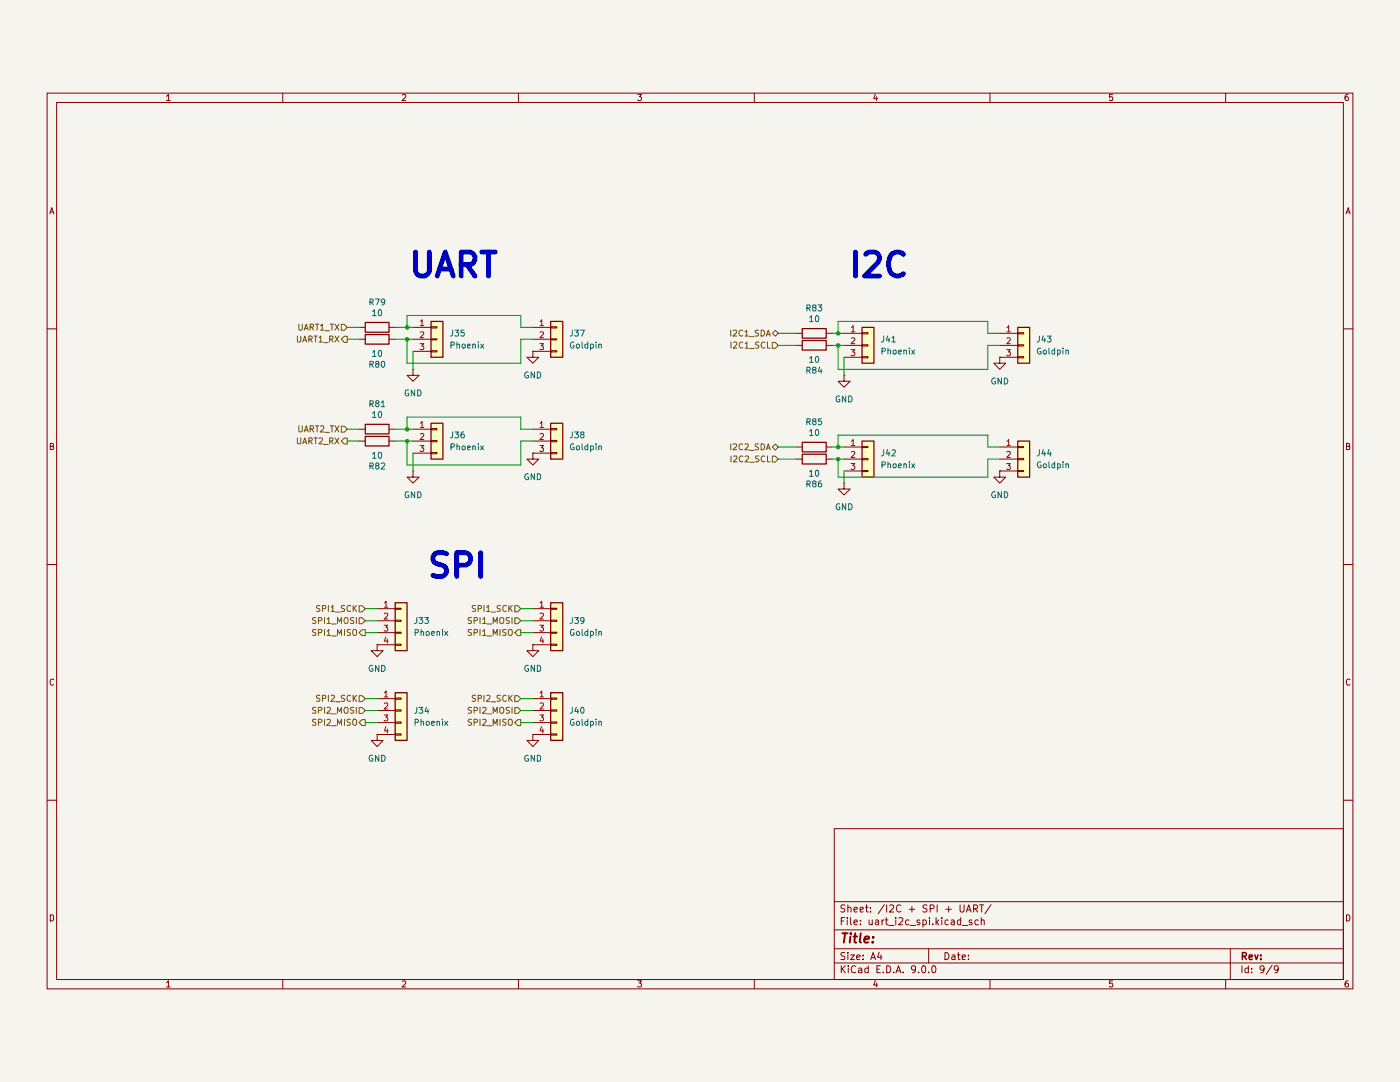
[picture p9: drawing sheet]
(kicad_sch
 (version 20250114)
 (generator "eeschema")
 (generator_version "9.0")
 (paper "A4")
 (lib_symbols
  (symbol "Connector_Generic:Conn_01x03"
   (pin_names
    (offset 1.016) (hide yes)) (exclude_from_sim no) (in_bom yes) (on_board yes)
   (property "Reference" "J" (at 0 5.08 0) (effects (font (size 1.27 1.27))))
   (property "Value" "Conn_01x03" (at 0 -5.08 0) (effects (font (size 1.27 1.27))))
   (property "Footprint" "" (at 0 0 0) (effects (font (size 1.27 1.27)) (hide yes)))
   (property "Datasheet" "~" (at 0 0 0) (effects (font (size 1.27 1.27)) (hide yes)))
   (property "Description" "Generic connector, single row, 01x03, script generated (kicad-library-utils/schlib/autogen/connector/)" (at 0 0 0) (effects (font (size 1.27 1.27)) (hide yes)))
   (symbol "Conn_01x03_1_1"
    (rectangle (start -1.27 3.81) (end 1.27 -3.81) (stroke (width 0.254) (type default)) (fill (type background)))
    (rectangle (start -1.27 2.667) (end 0 2.413) (stroke (width 0.1524) (type default)) (fill (type none)))
    (rectangle (start -1.27 0.127) (end 0 -0.127) (stroke (width 0.1524) (type default)) (fill (type none)))
    (rectangle (start -1.27 -2.413) (end 0 -2.667) (stroke (width 0.1524) (type default)) (fill (type none)))
    (pin passive line (at -5.08 2.54 0) (length 3.81) (name "Pin_1" (effects (font (size 1.27 1.27)))) (number "1" (effects (font (size 1.27 1.27)))))
    (pin passive line (at -5.08 0 0) (length 3.81) (name "Pin_2" (effects (font (size 1.27 1.27)))) (number "2" (effects (font (size 1.27 1.27)))))
    (pin passive line (at -5.08 -2.54 0) (length 3.81) (name "Pin_3" (effects (font (size 1.27 1.27)))) (number "3" (effects (font (size 1.27 1.27))))))
   (embedded_fonts no))
  (symbol "Connector_Generic:Conn_01x04"
   (pin_names
    (offset 1.016) (hide yes)) (exclude_from_sim no) (in_bom yes) (on_board yes)
   (property "Reference" "J" (at 0 5.08 0) (effects (font (size 1.27 1.27))))
   (property "Value" "Conn_01x04" (at 0 -7.62 0) (effects (font (size 1.27 1.27))))
   (property "Footprint" "" (at 0 0 0) (effects (font (size 1.27 1.27)) (hide yes)))
   (property "Datasheet" "~" (at 0 0 0) (effects (font (size 1.27 1.27)) (hide yes)))
   (property "Description" "Generic connector, single row, 01x04, script generated (kicad-library-utils/schlib/autogen/connector/)" (at 0 0 0) (effects (font (size 1.27 1.27)) (hide yes)))
   (symbol "Conn_01x04_1_1"
    (rectangle (start -1.27 3.81) (end 1.27 -6.35) (stroke (width 0.254) (type default)) (fill (type background)))
    (rectangle (start -1.27 2.667) (end 0 2.413) (stroke (width 0.1524) (type default)) (fill (type none)))
    (rectangle (start -1.27 0.127) (end 0 -0.127) (stroke (width 0.1524) (type default)) (fill (type none)))
    (rectangle (start -1.27 -2.413) (end 0 -2.667) (stroke (width 0.1524) (type default)) (fill (type none)))
    (rectangle (start -1.27 -4.953) (end 0 -5.207) (stroke (width 0.1524) (type default)) (fill (type none)))
    (pin passive line (at -5.08 2.54 0) (length 3.81) (name "Pin_1" (effects (font (size 1.27 1.27)))) (number "1" (effects (font (size 1.27 1.27)))))
    (pin passive line (at -5.08 0 0) (length 3.81) (name "Pin_2" (effects (font (size 1.27 1.27)))) (number "2" (effects (font (size 1.27 1.27)))))
    (pin passive line (at -5.08 -2.54 0) (length 3.81) (name "Pin_3" (effects (font (size 1.27 1.27)))) (number "3" (effects (font (size 1.27 1.27)))))
    (pin passive line (at -5.08 -5.08 0) (length 3.81) (name "Pin_4" (effects (font (size 1.27 1.27)))) (number "4" (effects (font (size 1.27 1.27))))))
   (embedded_fonts no))
  (symbol "Device:R"
   (pin_numbers (hide yes))
   (pin_names
    (offset 0)) (exclude_from_sim no) (in_bom yes) (on_board yes)
   (property "Reference" "R" (at 2.032 0 90) (effects (font (size 1.27 1.27))))
   (property "Value" "R" (at 0 0 90) (effects (font (size 1.27 1.27))))
   (property "Footprint" "" (at -1.778 0 90) (effects (font (size 1.27 1.27)) (hide yes)))
   (property "Datasheet" "~" (at 0 0 0) (effects (font (size 1.27 1.27)) (hide yes)))
   (property "Description" "Resistor" (at 0 0 0) (effects (font (size 1.27 1.27)) (hide yes)))
   (symbol "R_0_1"
    (rectangle (start -1.016 -2.54) (end 1.016 2.54) (stroke (width 0.254) (type default)) (fill (type none))))
   (symbol "R_1_1"
    (pin passive line (at 0 3.81 270) (length 1.27) (name "~" (effects (font (size 1.27 1.27)))) (number "1" (effects (font (size 1.27 1.27)))))
    (pin passive line (at 0 -3.81 90) (length 1.27) (name "~" (effects (font (size 1.27 1.27)))) (number "2" (effects (font (size 1.27 1.27))))))
   (embedded_fonts no))
  (symbol "power:GND"
   (power)
   (pin_numbers (hide yes))
   (pin_names
    (offset 0) (hide yes)) (exclude_from_sim no) (in_bom yes) (on_board yes)
   (property "Reference" "#PWR" (at 0 -6.35 0) (effects (font (size 1.27 1.27)) (hide yes)))
   (property "Value" "GND" (at 0 -3.81 0) (effects (font (size 1.27 1.27))))
   (property "Footprint" "" (at 0 0 0) (effects (font (size 1.27 1.27)) (hide yes)))
   (property "Datasheet" "" (at 0 0 0) (effects (font (size 1.27 1.27)) (hide yes)))
   (property "Description" "Power symbol creates a global label with name \"GND\" , ground" (at 0 0 0) (effects (font (size 1.27 1.27)) (hide yes)))
   (symbol "GND_0_1"
    (polyline (pts (xy 0 0) (xy 0 -1.27) (xy 1.27 -1.27) (xy 0 -2.54) (xy -1.27 -1.27) (xy 0 -1.27)) (stroke (width 0) (type default)) (fill (type none))))
   (symbol "GND_1_1"
    (pin power_in line (at 0 0 270) (length 0) (name "~" (effects (font (size 1.27 1.27)))) (number "1" (effects (font (size 1.27 1.27))))))
   (embedded_fonts no)))
 (text "I2C"
  (exclude_from_sim no)
  (at 186.436 46.736 0)
  (effects (font (size 5.08 5.08) (thickness 1.016)
    (bold yes))))
 (text "SPI"
  (exclude_from_sim no)
  (at 97.028 110.49 0)
  (effects (font (size 5.08 5.08) (thickness 1.016)
    (bold yes))))
 (text "UART"
  (exclude_from_sim no)
  (at 96.266 46.736 0)
  (effects (font (size 5.08 5.08) (thickness 1.016)
    (bold yes))))
 (junction
  (at 86.36 81.28)
  (diameter 0)
  (color 0 0 0 0))
 (junction
  (at 177.8 85.09)
  (diameter 0)
  (color 0 0 0 0))
 (junction
  (at 177.8 63.5)
  (diameter 0)
  (color 0 0 0 0))
 (junction
  (at 177.8 60.96)
  (diameter 0)
  (color 0 0 0 0))
 (junction
  (at 86.36 62.23)
  (diameter 0)
  (color 0 0 0 0))
 (junction
  (at 86.36 83.82)
  (diameter 0)
  (color 0 0 0 0))
 (junction
  (at 177.8 87.63)
  (diameter 0)
  (color 0 0 0 0))
 (junction
  (at 86.36 59.69)
  (diameter 0)
  (color 0 0 0 0))
 (wire
  (pts (xy 209.55 82.55) (xy 209.55 85.09))
  (stroke (width 0) (type default)))
 (wire
  (pts (xy 209.55 63.5) (xy 212.09 63.5))
  (stroke (width 0) (type default)))
 (wire
  (pts (xy 209.55 68.58) (xy 209.55 63.5))
  (stroke (width 0) (type default)))
 (wire
  (pts (xy 177.8 82.55) (xy 209.55 82.55))
  (stroke (width 0) (type default)))
 (wire
  (pts (xy 176.53 60.96) (xy 177.8 60.96))
  (stroke (width 0) (type default)))
 (wire
  (pts (xy 165.1 60.96) (xy 168.91 60.96))
  (stroke (width 0) (type default)))
 (wire
  (pts (xy 73.66 83.82) (xy 76.2 83.82))
  (stroke (width 0) (type default)))
 (wire
  (pts (xy 87.63 90.17) (xy 87.63 86.36))
  (stroke (width 0) (type default)))
 (wire
  (pts (xy 86.36 83.82) (xy 86.36 88.9))
  (stroke (width 0) (type default)))
 (wire
  (pts (xy 83.82 81.28) (xy 86.36 81.28))
  (stroke (width 0) (type default)))
 (wire
  (pts (xy 209.55 91.44) (xy 209.55 87.63))
  (stroke (width 0) (type default)))
 (wire
  (pts (xy 177.8 85.09) (xy 179.07 85.09))
  (stroke (width 0) (type default)))
 (wire
  (pts (xy 77.47 124.46) (xy 80.01 124.46))
  (stroke (width 0) (type default)))
 (wire
  (pts (xy 177.8 87.63) (xy 177.8 91.44))
  (stroke (width 0) (type default)))
 (wire
  (pts (xy 177.8 91.44) (xy 209.55 91.44))
  (stroke (width 0) (type default)))
 (wire
  (pts (xy 77.47 121.92) (xy 80.01 121.92))
  (stroke (width 0) (type default)))
 (wire
  (pts (xy 177.8 60.96) (xy 177.8 58.42))
  (stroke (width 0) (type default)))
 (wire
  (pts (xy 86.36 81.28) (xy 87.63 81.28))
  (stroke (width 0) (type default)))
 (wire
  (pts (xy 110.49 81.28) (xy 113.03 81.28))
  (stroke (width 0) (type default)))
 (wire
  (pts (xy 110.49 140.97) (xy 113.03 140.97))
  (stroke (width 0) (type default)))
 (wire
  (pts (xy 86.36 67.31) (xy 110.49 67.31))
  (stroke (width 0) (type default)))
 (wire
  (pts (xy 110.49 57.15) (xy 110.49 59.69))
  (stroke (width 0) (type default)))
 (wire
  (pts (xy 73.66 81.28) (xy 76.2 81.28))
  (stroke (width 0) (type default)))
 (wire
  (pts (xy 86.36 88.9) (xy 110.49 88.9))
  (stroke (width 0) (type default)))
 (wire
  (pts (xy 77.47 119.38) (xy 80.01 119.38))
  (stroke (width 0) (type default)))
 (wire
  (pts (xy 73.66 59.69) (xy 76.2 59.69))
  (stroke (width 0) (type default)))
 (wire
  (pts (xy 179.07 69.85) (xy 179.07 66.04))
  (stroke (width 0) (type default)))
 (wire
  (pts (xy 110.49 59.69) (xy 113.03 59.69))
  (stroke (width 0) (type default)))
 (wire
  (pts (xy 86.36 81.28) (xy 86.36 78.74))
  (stroke (width 0) (type default)))
 (wire
  (pts (xy 209.55 87.63) (xy 212.09 87.63))
  (stroke (width 0) (type default)))
 (wire
  (pts (xy 177.8 60.96) (xy 179.07 60.96))
  (stroke (width 0) (type default)))
 (wire
  (pts (xy 83.82 62.23) (xy 86.36 62.23))
  (stroke (width 0) (type default)))
 (wire
  (pts (xy 86.36 59.69) (xy 87.63 59.69))
  (stroke (width 0) (type default)))
 (wire
  (pts (xy 86.36 78.74) (xy 110.49 78.74))
  (stroke (width 0) (type default)))
 (wire
  (pts (xy 209.55 85.09) (xy 212.09 85.09))
  (stroke (width 0) (type default)))
 (wire
  (pts (xy 165.1 85.09) (xy 168.91 85.09))
  (stroke (width 0) (type default)))
 (wire
  (pts (xy 177.8 87.63) (xy 179.07 87.63))
  (stroke (width 0) (type default)))
 (wire
  (pts (xy 86.36 83.82) (xy 87.63 83.82))
  (stroke (width 0) (type default)))
 (wire
  (pts (xy 77.47 138.43) (xy 80.01 138.43))
  (stroke (width 0) (type default)))
 (wire
  (pts (xy 86.36 62.23) (xy 86.36 67.31))
  (stroke (width 0) (type default)))
 (wire
  (pts (xy 165.1 87.63) (xy 168.91 87.63))
  (stroke (width 0) (type default)))
 (wire
  (pts (xy 176.53 63.5) (xy 177.8 63.5))
  (stroke (width 0) (type default)))
 (wire
  (pts (xy 110.49 121.92) (xy 113.03 121.92))
  (stroke (width 0) (type default)))
 (wire
  (pts (xy 110.49 119.38) (xy 113.03 119.38))
  (stroke (width 0) (type default)))
 (wire
  (pts (xy 110.49 83.82) (xy 113.03 83.82))
  (stroke (width 0) (type default)))
 (wire
  (pts (xy 209.55 60.96) (xy 212.09 60.96))
  (stroke (width 0) (type default)))
 (wire
  (pts (xy 86.36 57.15) (xy 110.49 57.15))
  (stroke (width 0) (type default)))
 (wire
  (pts (xy 83.82 59.69) (xy 86.36 59.69))
  (stroke (width 0) (type default)))
 (wire
  (pts (xy 165.1 63.5) (xy 168.91 63.5))
  (stroke (width 0) (type default)))
 (wire
  (pts (xy 110.49 78.74) (xy 110.49 81.28))
  (stroke (width 0) (type default)))
 (wire
  (pts (xy 87.63 68.58) (xy 87.63 64.77))
  (stroke (width 0) (type default)))
 (wire
  (pts (xy 177.8 63.5) (xy 179.07 63.5))
  (stroke (width 0) (type default)))
 (wire
  (pts (xy 73.66 62.23) (xy 76.2 62.23))
  (stroke (width 0) (type default)))
 (wire
  (pts (xy 110.49 124.46) (xy 113.03 124.46))
  (stroke (width 0) (type default)))
 (wire
  (pts (xy 176.53 85.09) (xy 177.8 85.09))
  (stroke (width 0) (type default)))
 (wire
  (pts (xy 177.8 85.09) (xy 177.8 82.55))
  (stroke (width 0) (type default)))
 (wire
  (pts (xy 179.07 92.71) (xy 179.07 90.17))
  (stroke (width 0) (type default)))
 (wire
  (pts (xy 110.49 62.23) (xy 113.03 62.23))
  (stroke (width 0) (type default)))
 (wire
  (pts (xy 110.49 88.9) (xy 110.49 83.82))
  (stroke (width 0) (type default)))
 (wire
  (pts (xy 77.47 140.97) (xy 80.01 140.97))
  (stroke (width 0) (type default)))
 (wire
  (pts (xy 209.55 58.42) (xy 209.55 60.96))
  (stroke (width 0) (type default)))
 (wire
  (pts (xy 86.36 59.69) (xy 86.36 57.15))
  (stroke (width 0) (type default)))
 (wire
  (pts (xy 177.8 63.5) (xy 177.8 68.58))
  (stroke (width 0) (type default)))
 (wire
  (pts (xy 110.49 143.51) (xy 113.03 143.51))
  (stroke (width 0) (type default)))
 (wire
  (pts (xy 83.82 83.82) (xy 86.36 83.82))
  (stroke (width 0) (type default)))
 (wire
  (pts (xy 176.53 87.63) (xy 177.8 87.63))
  (stroke (width 0) (type default)))
 (wire
  (pts (xy 177.8 58.42) (xy 209.55 58.42))
  (stroke (width 0) (type default)))
 (wire
  (pts (xy 110.49 67.31) (xy 110.49 62.23))
  (stroke (width 0) (type default)))
 (wire
  (pts (xy 110.49 138.43) (xy 113.03 138.43))
  (stroke (width 0) (type default)))
 (wire
  (pts (xy 177.8 68.58) (xy 209.55 68.58))
  (stroke (width 0) (type default)))
 (wire
  (pts (xy 77.47 143.51) (xy 80.01 143.51))
  (stroke (width 0) (type default)))
 (wire
  (pts (xy 86.36 62.23) (xy 87.63 62.23))
  (stroke (width 0) (type default)))
 (hierarchical_label "SPI1_MOSI"
  (shape input)
  (at 77.47 121.92 180)
  (effects (font (size 1.27 1.27)) (justify right)))
 (hierarchical_label "SPI1_MISO"
  (shape output)
  (at 110.49 124.46 180)
  (effects (font (size 1.27 1.27)) (justify right)))
 (hierarchical_label "SPI1_SCK"
  (shape input)
  (at 110.49 119.38 180)
  (effects (font (size 1.27 1.27)) (justify right)))
 (hierarchical_label "SPI1_MOSI"
  (shape input)
  (at 110.49 121.92 180)
  (effects (font (size 1.27 1.27)) (justify right)))
 (hierarchical_label "UART1_TX"
  (shape input)
  (at 73.66 59.69 180)
  (effects (font (size 1.27 1.27)) (justify right)))
 (hierarchical_label "UART2_RX"
  (shape output)
  (at 73.66 83.82 180)
  (effects (font (size 1.27 1.27)) (justify right)))
 (hierarchical_label "UART1_RX"
  (shape output)
  (at 73.66 62.23 180)
  (effects (font (size 1.27 1.27)) (justify right)))
 (hierarchical_label "I2C1_SCL"
  (shape input)
  (at 165.1 63.5 180)
  (effects (font (size 1.27 1.27)) (justify right)))
 (hierarchical_label "SPI2_MISO"
  (shape output)
  (at 110.49 143.51 180)
  (effects (font (size 1.27 1.27)) (justify right)))
 (hierarchical_label "SPI2_SCK"
  (shape input)
  (at 110.49 138.43 180)
  (effects (font (size 1.27 1.27)) (justify right)))
 (hierarchical_label "SPI1_MISO"
  (shape output)
  (at 77.47 124.46 180)
  (effects (font (size 1.27 1.27)) (justify right)))
 (hierarchical_label "I2C2_SCL"
  (shape input)
  (at 165.1 87.63 180)
  (effects (font (size 1.27 1.27)) (justify right)))
 (hierarchical_label "SPI2_MOSI"
  (shape input)
  (at 77.47 140.97 180)
  (effects (font (size 1.27 1.27)) (justify right)))
 (hierarchical_label "SPI1_SCK"
  (shape input)
  (at 77.47 119.38 180)
  (effects (font (size 1.27 1.27)) (justify right)))
 (hierarchical_label "SPI2_SCK"
  (shape input)
  (at 77.47 138.43 180)
  (effects (font (size 1.27 1.27)) (justify right)))
 (hierarchical_label "UART2_TX"
  (shape input)
  (at 73.66 81.28 180)
  (effects (font (size 1.27 1.27)) (justify right)))
 (hierarchical_label "I2C1_SDA"
  (shape bidirectional)
  (at 165.1 60.96 180)
  (effects (font (size 1.27 1.27)) (justify right)))
 (hierarchical_label "I2C2_SDA"
  (shape bidirectional)
  (at 165.1 85.09 180)
  (effects (font (size 1.27 1.27)) (justify right)))
 (hierarchical_label "SPI2_MISO"
  (shape output)
  (at 77.47 143.51 180)
  (effects (font (size 1.27 1.27)) (justify right)))
 (hierarchical_label "SPI2_MOSI"
  (shape input)
  (at 110.49 140.97 180)
  (effects (font (size 1.27 1.27)) (justify right)))
 (symbol
  (lib_id "Device:R")
  (at 172.72 60.96 270)
  (unit 1)
  (exclude_from_sim no)
  (in_bom yes)
  (on_board yes)
  (dnp no)
  (property "Reference" "R83" (at 172.72 55.626 90) (effects (font (size 1.27 1.27))))
  (property "Value" "10" (at 172.72 57.912 90) (effects (font (size 1.27 1.27))))
  (property "Footprint" "Resistor_SMD:R_0805_2012Metric_Pad1.20x1.40mm_HandSolder" (at 172.72 59.182 90) (effects (font (size 1.27 1.27)) (hide yes)))
  (property "Datasheet" "~" (at 172.72 60.96 0) (effects (font (size 1.27 1.27)) (hide yes)))
  (property "Description" "Resistor" (at 172.72 60.96 0) (effects (font (size 1.27 1.27)) (hide yes)))
  (pin "2")
  (pin "1"))
 (symbol
  (lib_id "Connector_Generic:Conn_01x03")
  (at 92.71 62.23 0)
  (unit 1)
  (exclude_from_sim no)
  (in_bom yes)
  (on_board yes)
  (dnp no)
  (fields_autoplaced yes)
  (property "Reference" "J35" (at 95.25 60.9599 0) (effects (font (size 1.27 1.27)) (justify left)))
  (property "Value" "Phoenix" (at 95.25 63.4999 0) (effects (font (size 1.27 1.27)) (justify left)))
  (property "Footprint" "Connector_Phoenix_MC:PhoenixContact_MC_1,5_3-G-3.5_1x03_P3.50mm_Horizontal" (at 92.71 62.23 0) (effects (font (size 1.27 1.27)) (hide yes)))
  (property "Datasheet" "~" (at 92.71 62.23 0) (effects (font (size 1.27 1.27)) (hide yes)))
  (property "Description" "Generic connector, single row, 01x03, script generated (kicad-library-utils/schlib/autogen/connector/)" (at 92.71 62.23 0) (effects (font (size 1.27 1.27)) (hide yes)))
  (pin "2")
  (pin "1")
  (pin "3"))
 (symbol
  (lib_id "Device:R")
  (at 172.72 87.63 270)
  (mirror x)
  (unit 1)
  (exclude_from_sim no)
  (in_bom yes)
  (on_board yes)
  (dnp no)
  (property "Reference" "R86" (at 172.72 92.964 90) (effects (font (size 1.27 1.27))))
  (property "Value" "10" (at 172.72 90.678 90) (effects (font (size 1.27 1.27))))
  (property "Footprint" "Resistor_SMD:R_0805_2012Metric_Pad1.20x1.40mm_HandSolder" (at 172.72 89.408 90) (effects (font (size 1.27 1.27)) (hide yes)))
  (property "Datasheet" "~" (at 172.72 87.63 0) (effects (font (size 1.27 1.27)) (hide yes)))
  (property "Description" "Resistor" (at 172.72 87.63 0) (effects (font (size 1.27 1.27)) (hide yes)))
  (pin "2")
  (pin "1"))
 (symbol
  (lib_id "Connector_Generic:Conn_01x03")
  (at 118.11 62.23 0)
  (unit 1)
  (exclude_from_sim no)
  (in_bom yes)
  (on_board yes)
  (dnp no)
  (fields_autoplaced yes)
  (property "Reference" "J37" (at 120.65 60.9599 0) (effects (font (size 1.27 1.27)) (justify left)))
  (property "Value" "Goldpin" (at 120.65 63.4999 0) (effects (font (size 1.27 1.27)) (justify left)))
  (property "Footprint" "Connector_PinHeader_2.54mm:PinHeader_1x03_P2.54mm_Vertical" (at 118.11 62.23 0) (effects (font (size 1.27 1.27)) (hide yes)))
  (property "Datasheet" "~" (at 118.11 62.23 0) (effects (font (size 1.27 1.27)) (hide yes)))
  (property "Description" "Generic connector, single row, 01x03, script generated (kicad-library-utils/schlib/autogen/connector/)" (at 118.11 62.23 0) (effects (font (size 1.27 1.27)) (hide yes)))
  (pin "2")
  (pin "1")
  (pin "3"))
 (symbol
  (lib_id "Device:R")
  (at 80.01 83.82 270)
  (mirror x)
  (unit 1)
  (exclude_from_sim no)
  (in_bom yes)
  (on_board yes)
  (dnp no)
  (property "Reference" "R82" (at 80.01 89.154 90) (effects (font (size 1.27 1.27))))
  (property "Value" "10" (at 80.01 86.868 90) (effects (font (size 1.27 1.27))))
  (property "Footprint" "Resistor_SMD:R_0805_2012Metric_Pad1.20x1.40mm_HandSolder" (at 80.01 85.598 90) (effects (font (size 1.27 1.27)) (hide yes)))
  (property "Datasheet" "~" (at 80.01 83.82 0) (effects (font (size 1.27 1.27)) (hide yes)))
  (property "Description" "Resistor" (at 80.01 83.82 0) (effects (font (size 1.27 1.27)) (hide yes)))
  (pin "2")
  (pin "1"))
 (symbol
  (lib_id "power:GND")
  (at 212.09 66.04 0)
  (unit 1)
  (exclude_from_sim no)
  (in_bom yes)
  (on_board yes)
  (dnp no)
  (fields_autoplaced yes)
  (property "Reference" "#PWR0182" (at 212.09 72.39 0) (effects (font (size 1.27 1.27)) (hide yes)))
  (property "Value" "GND" (at 212.09 71.12 0) (effects (font (size 1.27 1.27))))
  (property "Footprint" "" (at 212.09 66.04 0) (effects (font (size 1.27 1.27)) (hide yes)))
  (property "Datasheet" "" (at 212.09 66.04 0) (effects (font (size 1.27 1.27)) (hide yes)))
  (property "Description" "Power symbol creates a global label with name \"GND\" , ground" (at 212.09 66.04 0) (effects (font (size 1.27 1.27)) (hide yes)))
  (pin "1"))
 (symbol
  (lib_id "Connector_Generic:Conn_01x03")
  (at 184.15 87.63 0)
  (unit 1)
  (exclude_from_sim no)
  (in_bom yes)
  (on_board yes)
  (dnp no)
  (fields_autoplaced yes)
  (property "Reference" "J42" (at 186.69 86.3599 0) (effects (font (size 1.27 1.27)) (justify left)))
  (property "Value" "Phoenix" (at 186.69 88.8999 0) (effects (font (size 1.27 1.27)) (justify left)))
  (property "Footprint" "Connector_Phoenix_MC:PhoenixContact_MC_1,5_3-G-3.5_1x03_P3.50mm_Horizontal" (at 184.15 87.63 0) (effects (font (size 1.27 1.27)) (hide yes)))
  (property "Datasheet" "~" (at 184.15 87.63 0) (effects (font (size 1.27 1.27)) (hide yes)))
  (property "Description" "Generic connector, single row, 01x03, script generated (kicad-library-utils/schlib/autogen/connector/)" (at 184.15 87.63 0) (effects (font (size 1.27 1.27)) (hide yes)))
  (pin "2")
  (pin "1")
  (pin "3"))
 (symbol
  (lib_id "Device:R")
  (at 80.01 81.28 270)
  (unit 1)
  (exclude_from_sim no)
  (in_bom yes)
  (on_board yes)
  (dnp no)
  (property "Reference" "R81" (at 80.01 75.946 90) (effects (font (size 1.27 1.27))))
  (property "Value" "10" (at 80.01 78.232 90) (effects (font (size 1.27 1.27))))
  (property "Footprint" "Resistor_SMD:R_0805_2012Metric_Pad1.20x1.40mm_HandSolder" (at 80.01 79.502 90) (effects (font (size 1.27 1.27)) (hide yes)))
  (property "Datasheet" "~" (at 80.01 81.28 0) (effects (font (size 1.27 1.27)) (hide yes)))
  (property "Description" "Resistor" (at 80.01 81.28 0) (effects (font (size 1.27 1.27)) (hide yes)))
  (pin "2")
  (pin "1"))
 (symbol
  (lib_id "Device:R")
  (at 80.01 62.23 270)
  (mirror x)
  (unit 1)
  (exclude_from_sim no)
  (in_bom yes)
  (on_board yes)
  (dnp no)
  (property "Reference" "R80" (at 80.01 67.564 90) (effects (font (size 1.27 1.27))))
  (property "Value" "10" (at 80.01 65.278 90) (effects (font (size 1.27 1.27))))
  (property "Footprint" "Resistor_SMD:R_0805_2012Metric_Pad1.20x1.40mm_HandSolder" (at 80.01 64.008 90) (effects (font (size 1.27 1.27)) (hide yes)))
  (property "Datasheet" "~" (at 80.01 62.23 0) (effects (font (size 1.27 1.27)) (hide yes)))
  (property "Description" "Resistor" (at 80.01 62.23 0) (effects (font (size 1.27 1.27)) (hide yes)))
  (pin "2")
  (pin "1"))
 (symbol
  (lib_id "Connector_Generic:Conn_01x03")
  (at 217.17 87.63 0)
  (unit 1)
  (exclude_from_sim no)
  (in_bom yes)
  (on_board yes)
  (dnp no)
  (fields_autoplaced yes)
  (property "Reference" "J44" (at 219.71 86.3599 0) (effects (font (size 1.27 1.27)) (justify left)))
  (property "Value" "Goldpin" (at 219.71 88.8999 0) (effects (font (size 1.27 1.27)) (justify left)))
  (property "Footprint" "Connector_PinHeader_2.54mm:PinHeader_1x03_P2.54mm_Vertical" (at 217.17 87.63 0) (effects (font (size 1.27 1.27)) (hide yes)))
  (property "Datasheet" "~" (at 217.17 87.63 0) (effects (font (size 1.27 1.27)) (hide yes)))
  (property "Description" "Generic connector, single row, 01x03, script generated (kicad-library-utils/schlib/autogen/connector/)" (at 217.17 87.63 0) (effects (font (size 1.27 1.27)) (hide yes)))
  (pin "2")
  (pin "1")
  (pin "3"))
 (symbol
  (lib_id "Connector_Generic:Conn_01x04")
  (at 118.11 140.97 0)
  (unit 1)
  (exclude_from_sim no)
  (in_bom yes)
  (on_board yes)
  (dnp no)
  (fields_autoplaced yes)
  (property "Reference" "J40" (at 120.65 140.9699 0) (effects (font (size 1.27 1.27)) (justify left)))
  (property "Value" "Goldpin" (at 120.65 143.5099 0) (effects (font (size 1.27 1.27)) (justify left)))
  (property "Footprint" "Connector_PinHeader_2.54mm:PinHeader_1x04_P2.54mm_Vertical" (at 118.11 140.97 0) (effects (font (size 1.27 1.27)) (hide yes)))
  (property "Datasheet" "~" (at 118.11 140.97 0) (effects (font (size 1.27 1.27)) (hide yes)))
  (property "Description" "Generic connector, single row, 01x04, script generated (kicad-library-utils/schlib/autogen/connector/)" (at 118.11 140.97 0) (effects (font (size 1.27 1.27)) (hide yes)))
  (pin "1")
  (pin "3")
  (pin "4")
  (pin "2"))
 (symbol
  (lib_id "Connector_Generic:Conn_01x04")
  (at 85.09 121.92 0)
  (unit 1)
  (exclude_from_sim no)
  (in_bom yes)
  (on_board yes)
  (dnp no)
  (fields_autoplaced yes)
  (property "Reference" "J33" (at 87.63 121.9199 0) (effects (font (size 1.27 1.27)) (justify left)))
  (property "Value" "Phoenix" (at 87.63 124.4599 0) (effects (font (size 1.27 1.27)) (justify left)))
  (property "Footprint" "Connector_Phoenix_MC:PhoenixContact_MC_1,5_4-G-3.5_1x04_P3.50mm_Horizontal" (at 85.09 121.92 0) (effects (font (size 1.27 1.27)) (hide yes)))
  (property "Datasheet" "~" (at 85.09 121.92 0) (effects (font (size 1.27 1.27)) (hide yes)))
  (property "Description" "Generic connector, single row, 01x04, script generated (kicad-library-utils/schlib/autogen/connector/)" (at 85.09 121.92 0) (effects (font (size 1.27 1.27)) (hide yes)))
  (pin "1")
  (pin "3")
  (pin "4")
  (pin "2"))
 (symbol
  (lib_id "Connector_Generic:Conn_01x03")
  (at 118.11 83.82 0)
  (unit 1)
  (exclude_from_sim no)
  (in_bom yes)
  (on_board yes)
  (dnp no)
  (fields_autoplaced yes)
  (property "Reference" "J38" (at 120.65 82.5499 0) (effects (font (size 1.27 1.27)) (justify left)))
  (property "Value" "Goldpin" (at 120.65 85.0899 0) (effects (font (size 1.27 1.27)) (justify left)))
  (property "Footprint" "Connector_PinHeader_2.54mm:PinHeader_1x03_P2.54mm_Vertical" (at 118.11 83.82 0) (effects (font (size 1.27 1.27)) (hide yes)))
  (property "Datasheet" "~" (at 118.11 83.82 0) (effects (font (size 1.27 1.27)) (hide yes)))
  (property "Description" "Generic connector, single row, 01x03, script generated (kicad-library-utils/schlib/autogen/connector/)" (at 118.11 83.82 0) (effects (font (size 1.27 1.27)) (hide yes)))
  (pin "2")
  (pin "1")
  (pin "3"))
 (symbol
  (lib_id "Connector_Generic:Conn_01x03")
  (at 217.17 63.5 0)
  (unit 1)
  (exclude_from_sim no)
  (in_bom yes)
  (on_board yes)
  (dnp no)
  (fields_autoplaced yes)
  (property "Reference" "J43" (at 219.71 62.2299 0) (effects (font (size 1.27 1.27)) (justify left)))
  (property "Value" "Goldpin" (at 219.71 64.7699 0) (effects (font (size 1.27 1.27)) (justify left)))
  (property "Footprint" "Connector_PinHeader_2.54mm:PinHeader_1x03_P2.54mm_Vertical" (at 217.17 63.5 0) (effects (font (size 1.27 1.27)) (hide yes)))
  (property "Datasheet" "~" (at 217.17 63.5 0) (effects (font (size 1.27 1.27)) (hide yes)))
  (property "Description" "Generic connector, single row, 01x03, script generated (kicad-library-utils/schlib/autogen/connector/)" (at 217.17 63.5 0) (effects (font (size 1.27 1.27)) (hide yes)))
  (pin "2")
  (pin "1")
  (pin "3"))
 (symbol
  (lib_id "Connector_Generic:Conn_01x04")
  (at 85.09 140.97 0)
  (unit 1)
  (exclude_from_sim no)
  (in_bom yes)
  (on_board yes)
  (dnp no)
  (fields_autoplaced yes)
  (property "Reference" "J34" (at 87.63 140.9699 0) (effects (font (size 1.27 1.27)) (justify left)))
  (property "Value" "Phoenix" (at 87.63 143.5099 0) (effects (font (size 1.27 1.27)) (justify left)))
  (property "Footprint" "Connector_Phoenix_MC:PhoenixContact_MC_1,5_4-G-3.5_1x04_P3.50mm_Horizontal" (at 85.09 140.97 0) (effects (font (size 1.27 1.27)) (hide yes)))
  (property "Datasheet" "~" (at 85.09 140.97 0) (effects (font (size 1.27 1.27)) (hide yes)))
  (property "Description" "Generic connector, single row, 01x04, script generated (kicad-library-utils/schlib/autogen/connector/)" (at 85.09 140.97 0) (effects (font (size 1.27 1.27)) (hide yes)))
  (pin "1")
  (pin "3")
  (pin "4")
  (pin "2"))
 (symbol
  (lib_id "power:GND")
  (at 113.03 127 0)
  (unit 1)
  (exclude_from_sim no)
  (in_bom yes)
  (on_board yes)
  (dnp no)
  (fields_autoplaced yes)
  (property "Reference" "#PWR0178" (at 113.03 133.35 0) (effects (font (size 1.27 1.27)) (hide yes)))
  (property "Value" "GND" (at 113.03 132.08 0) (effects (font (size 1.27 1.27))))
  (property "Footprint" "" (at 113.03 127 0) (effects (font (size 1.27 1.27)) (hide yes)))
  (property "Datasheet" "" (at 113.03 127 0) (effects (font (size 1.27 1.27)) (hide yes)))
  (property "Description" "Power symbol creates a global label with name \"GND\" , ground" (at 113.03 127 0) (effects (font (size 1.27 1.27)) (hide yes)))
  (pin "1"))
 (symbol
  (lib_id "power:GND")
  (at 179.07 69.85 0)
  (unit 1)
  (exclude_from_sim no)
  (in_bom yes)
  (on_board yes)
  (dnp no)
  (fields_autoplaced yes)
  (property "Reference" "#PWR0180" (at 179.07 76.2 0) (effects (font (size 1.27 1.27)) (hide yes)))
  (property "Value" "GND" (at 179.07 74.93 0) (effects (font (size 1.27 1.27))))
  (property "Footprint" "" (at 179.07 69.85 0) (effects (font (size 1.27 1.27)) (hide yes)))
  (property "Datasheet" "" (at 179.07 69.85 0) (effects (font (size 1.27 1.27)) (hide yes)))
  (property "Description" "Power symbol creates a global label with name \"GND\" , ground" (at 179.07 69.85 0) (effects (font (size 1.27 1.27)) (hide yes)))
  (pin "1"))
 (symbol
  (lib_id "power:GND")
  (at 113.03 64.77 0)
  (unit 1)
  (exclude_from_sim no)
  (in_bom yes)
  (on_board yes)
  (dnp no)
  (fields_autoplaced yes)
  (property "Reference" "#PWR0176" (at 113.03 71.12 0) (effects (font (size 1.27 1.27)) (hide yes)))
  (property "Value" "GND" (at 113.03 69.85 0) (effects (font (size 1.27 1.27))))
  (property "Footprint" "" (at 113.03 64.77 0) (effects (font (size 1.27 1.27)) (hide yes)))
  (property "Datasheet" "" (at 113.03 64.77 0) (effects (font (size 1.27 1.27)) (hide yes)))
  (property "Description" "Power symbol creates a global label with name \"GND\" , ground" (at 113.03 64.77 0) (effects (font (size 1.27 1.27)) (hide yes)))
  (pin "1"))
 (symbol
  (lib_id "power:GND")
  (at 80.01 146.05 0)
  (unit 1)
  (exclude_from_sim no)
  (in_bom yes)
  (on_board yes)
  (dnp no)
  (fields_autoplaced yes)
  (property "Reference" "#PWR0173" (at 80.01 152.4 0) (effects (font (size 1.27 1.27)) (hide yes)))
  (property "Value" "GND" (at 80.01 151.13 0) (effects (font (size 1.27 1.27))))
  (property "Footprint" "" (at 80.01 146.05 0) (effects (font (size 1.27 1.27)) (hide yes)))
  (property "Datasheet" "" (at 80.01 146.05 0) (effects (font (size 1.27 1.27)) (hide yes)))
  (property "Description" "Power symbol creates a global label with name \"GND\" , ground" (at 80.01 146.05 0) (effects (font (size 1.27 1.27)) (hide yes)))
  (pin "1"))
 (symbol
  (lib_id "power:GND")
  (at 87.63 68.58 0)
  (unit 1)
  (exclude_from_sim no)
  (in_bom yes)
  (on_board yes)
  (dnp no)
  (fields_autoplaced yes)
  (property "Reference" "#PWR0174" (at 87.63 74.93 0) (effects (font (size 1.27 1.27)) (hide yes)))
  (property "Value" "GND" (at 87.63 73.66 0) (effects (font (size 1.27 1.27))))
  (property "Footprint" "" (at 87.63 68.58 0) (effects (font (size 1.27 1.27)) (hide yes)))
  (property "Datasheet" "" (at 87.63 68.58 0) (effects (font (size 1.27 1.27)) (hide yes)))
  (property "Description" "Power symbol creates a global label with name \"GND\" , ground" (at 87.63 68.58 0) (effects (font (size 1.27 1.27)) (hide yes)))
  (pin "1"))
 (symbol
  (lib_id "power:GND")
  (at 113.03 86.36 0)
  (unit 1)
  (exclude_from_sim no)
  (in_bom yes)
  (on_board yes)
  (dnp no)
  (fields_autoplaced yes)
  (property "Reference" "#PWR0177" (at 113.03 92.71 0) (effects (font (size 1.27 1.27)) (hide yes)))
  (property "Value" "GND" (at 113.03 91.44 0) (effects (font (size 1.27 1.27))))
  (property "Footprint" "" (at 113.03 86.36 0) (effects (font (size 1.27 1.27)) (hide yes)))
  (property "Datasheet" "" (at 113.03 86.36 0) (effects (font (size 1.27 1.27)) (hide yes)))
  (property "Description" "Power symbol creates a global label with name \"GND\" , ground" (at 113.03 86.36 0) (effects (font (size 1.27 1.27)) (hide yes)))
  (pin "1"))
 (symbol
  (lib_id "power:GND")
  (at 212.09 90.17 0)
  (unit 1)
  (exclude_from_sim no)
  (in_bom yes)
  (on_board yes)
  (dnp no)
  (fields_autoplaced yes)
  (property "Reference" "#PWR0183" (at 212.09 96.52 0) (effects (font (size 1.27 1.27)) (hide yes)))
  (property "Value" "GND" (at 212.09 95.25 0) (effects (font (size 1.27 1.27))))
  (property "Footprint" "" (at 212.09 90.17 0) (effects (font (size 1.27 1.27)) (hide yes)))
  (property "Datasheet" "" (at 212.09 90.17 0) (effects (font (size 1.27 1.27)) (hide yes)))
  (property "Description" "Power symbol creates a global label with name \"GND\" , ground" (at 212.09 90.17 0) (effects (font (size 1.27 1.27)) (hide yes)))
  (pin "1"))
 (symbol
  (lib_id "power:GND")
  (at 113.03 146.05 0)
  (unit 1)
  (exclude_from_sim no)
  (in_bom yes)
  (on_board yes)
  (dnp no)
  (fields_autoplaced yes)
  (property "Reference" "#PWR0179" (at 113.03 152.4 0) (effects (font (size 1.27 1.27)) (hide yes)))
  (property "Value" "GND" (at 113.03 151.13 0) (effects (font (size 1.27 1.27))))
  (property "Footprint" "" (at 113.03 146.05 0) (effects (font (size 1.27 1.27)) (hide yes)))
  (property "Datasheet" "" (at 113.03 146.05 0) (effects (font (size 1.27 1.27)) (hide yes)))
  (property "Description" "Power symbol creates a global label with name \"GND\" , ground" (at 113.03 146.05 0) (effects (font (size 1.27 1.27)) (hide yes)))
  (pin "1"))
 (symbol
  (lib_id "Connector_Generic:Conn_01x03")
  (at 184.15 63.5 0)
  (unit 1)
  (exclude_from_sim no)
  (in_bom yes)
  (on_board yes)
  (dnp no)
  (fields_autoplaced yes)
  (property "Reference" "J41" (at 186.69 62.2299 0) (effects (font (size 1.27 1.27)) (justify left)))
  (property "Value" "Phoenix" (at 186.69 64.7699 0) (effects (font (size 1.27 1.27)) (justify left)))
  (property "Footprint" "Connector_Phoenix_MC:PhoenixContact_MC_1,5_3-G-3.5_1x03_P3.50mm_Horizontal" (at 184.15 63.5 0) (effects (font (size 1.27 1.27)) (hide yes)))
  (property "Datasheet" "~" (at 184.15 63.5 0) (effects (font (size 1.27 1.27)) (hide yes)))
  (property "Description" "Generic connector, single row, 01x03, script generated (kicad-library-utils/schlib/autogen/connector/)" (at 184.15 63.5 0) (effects (font (size 1.27 1.27)) (hide yes)))
  (pin "2")
  (pin "1")
  (pin "3"))
 (symbol
  (lib_id "power:GND")
  (at 179.07 92.71 0)
  (unit 1)
  (exclude_from_sim no)
  (in_bom yes)
  (on_board yes)
  (dnp no)
  (fields_autoplaced yes)
  (property "Reference" "#PWR0181" (at 179.07 99.06 0) (effects (font (size 1.27 1.27)) (hide yes)))
  (property "Value" "GND" (at 179.07 97.79 0) (effects (font (size 1.27 1.27))))
  (property "Footprint" "" (at 179.07 92.71 0) (effects (font (size 1.27 1.27)) (hide yes)))
  (property "Datasheet" "" (at 179.07 92.71 0) (effects (font (size 1.27 1.27)) (hide yes)))
  (property "Description" "Power symbol creates a global label with name \"GND\" , ground" (at 179.07 92.71 0) (effects (font (size 1.27 1.27)) (hide yes)))
  (pin "1"))
 (symbol
  (lib_id "Device:R")
  (at 80.01 59.69 270)
  (unit 1)
  (exclude_from_sim no)
  (in_bom yes)
  (on_board yes)
  (dnp no)
  (property "Reference" "R79" (at 80.01 54.356 90) (effects (font (size 1.27 1.27))))
  (property "Value" "10" (at 80.01 56.642 90) (effects (font (size 1.27 1.27))))
  (property "Footprint" "Resistor_SMD:R_0805_2012Metric_Pad1.20x1.40mm_HandSolder" (at 80.01 57.912 90) (effects (font (size 1.27 1.27)) (hide yes)))
  (property "Datasheet" "~" (at 80.01 59.69 0) (effects (font (size 1.27 1.27)) (hide yes)))
  (property "Description" "Resistor" (at 80.01 59.69 0) (effects (font (size 1.27 1.27)) (hide yes)))
  (pin "2")
  (pin "1"))
 (symbol
  (lib_id "power:GND")
  (at 80.01 127 0)
  (unit 1)
  (exclude_from_sim no)
  (in_bom yes)
  (on_board yes)
  (dnp no)
  (fields_autoplaced yes)
  (property "Reference" "#PWR0172" (at 80.01 133.35 0) (effects (font (size 1.27 1.27)) (hide yes)))
  (property "Value" "GND" (at 80.01 132.08 0) (effects (font (size 1.27 1.27))))
  (property "Footprint" "" (at 80.01 127 0) (effects (font (size 1.27 1.27)) (hide yes)))
  (property "Datasheet" "" (at 80.01 127 0) (effects (font (size 1.27 1.27)) (hide yes)))
  (property "Description" "Power symbol creates a global label with name \"GND\" , ground" (at 80.01 127 0) (effects (font (size 1.27 1.27)) (hide yes)))
  (pin "1"))
 (symbol
  (lib_id "Device:R")
  (at 172.72 63.5 270)
  (mirror x)
  (unit 1)
  (exclude_from_sim no)
  (in_bom yes)
  (on_board yes)
  (dnp no)
  (property "Reference" "R84" (at 172.72 68.834 90) (effects (font (size 1.27 1.27))))
  (property "Value" "10" (at 172.72 66.548 90) (effects (font (size 1.27 1.27))))
  (property "Footprint" "Resistor_SMD:R_0805_2012Metric_Pad1.20x1.40mm_HandSolder" (at 172.72 65.278 90) (effects (font (size 1.27 1.27)) (hide yes)))
  (property "Datasheet" "~" (at 172.72 63.5 0) (effects (font (size 1.27 1.27)) (hide yes)))
  (property "Description" "Resistor" (at 172.72 63.5 0) (effects (font (size 1.27 1.27)) (hide yes)))
  (pin "2")
  (pin "1"))
 (symbol
  (lib_id "Connector_Generic:Conn_01x03")
  (at 92.71 83.82 0)
  (unit 1)
  (exclude_from_sim no)
  (in_bom yes)
  (on_board yes)
  (dnp no)
  (fields_autoplaced yes)
  (property "Reference" "J36" (at 95.25 82.5499 0) (effects (font (size 1.27 1.27)) (justify left)))
  (property "Value" "Phoenix" (at 95.25 85.0899 0) (effects (font (size 1.27 1.27)) (justify left)))
  (property "Footprint" "Connector_Phoenix_MC:PhoenixContact_MC_1,5_3-G-3.5_1x03_P3.50mm_Horizontal" (at 92.71 83.82 0) (effects (font (size 1.27 1.27)) (hide yes)))
  (property "Datasheet" "~" (at 92.71 83.82 0) (effects (font (size 1.27 1.27)) (hide yes)))
  (property "Description" "Generic connector, single row, 01x03, script generated (kicad-library-utils/schlib/autogen/connector/)" (at 92.71 83.82 0) (effects (font (size 1.27 1.27)) (hide yes)))
  (pin "2")
  (pin "1")
  (pin "3"))
 (symbol
  (lib_id "power:GND")
  (at 87.63 90.17 0)
  (unit 1)
  (exclude_from_sim no)
  (in_bom yes)
  (on_board yes)
  (dnp no)
  (fields_autoplaced yes)
  (property "Reference" "#PWR0175" (at 87.63 96.52 0) (effects (font (size 1.27 1.27)) (hide yes)))
  (property "Value" "GND" (at 87.63 95.25 0) (effects (font (size 1.27 1.27))))
  (property "Footprint" "" (at 87.63 90.17 0) (effects (font (size 1.27 1.27)) (hide yes)))
  (property "Datasheet" "" (at 87.63 90.17 0) (effects (font (size 1.27 1.27)) (hide yes)))
  (property "Description" "Power symbol creates a global label with name \"GND\" , ground" (at 87.63 90.17 0) (effects (font (size 1.27 1.27)) (hide yes)))
  (pin "1"))
 (symbol
  (lib_id "Device:R")
  (at 172.72 85.09 270)
  (unit 1)
  (exclude_from_sim no)
  (in_bom yes)
  (on_board yes)
  (dnp no)
  (property "Reference" "R85" (at 172.72 79.756 90) (effects (font (size 1.27 1.27))))
  (property "Value" "10" (at 172.72 82.042 90) (effects (font (size 1.27 1.27))))
  (property "Footprint" "Resistor_SMD:R_0805_2012Metric_Pad1.20x1.40mm_HandSolder" (at 172.72 83.312 90) (effects (font (size 1.27 1.27)) (hide yes)))
  (property "Datasheet" "~" (at 172.72 85.09 0) (effects (font (size 1.27 1.27)) (hide yes)))
  (property "Description" "Resistor" (at 172.72 85.09 0) (effects (font (size 1.27 1.27)) (hide yes)))
  (pin "2")
  (pin "1"))
 (symbol
  (lib_id "Connector_Generic:Conn_01x04")
  (at 118.11 121.92 0)
  (unit 1)
  (exclude_from_sim no)
  (in_bom yes)
  (on_board yes)
  (dnp no)
  (fields_autoplaced yes)
  (property "Reference" "J39" (at 120.65 121.9199 0) (effects (font (size 1.27 1.27)) (justify left)))
  (property "Value" "Goldpin" (at 120.65 124.4599 0) (effects (font (size 1.27 1.27)) (justify left)))
  (property "Footprint" "Connector_PinHeader_2.54mm:PinHeader_1x04_P2.54mm_Vertical" (at 118.11 121.92 0) (effects (font (size 1.27 1.27)) (hide yes)))
  (property "Datasheet" "~" (at 118.11 121.92 0) (effects (font (size 1.27 1.27)) (hide yes)))
  (property "Description" "Generic connector, single row, 01x04, script generated (kicad-library-utils/schlib/autogen/connector/)" (at 118.11 121.92 0) (effects (font (size 1.27 1.27)) (hide yes)))
  (pin "1")
  (pin "3")
  (pin "4")
  (pin "2")))
